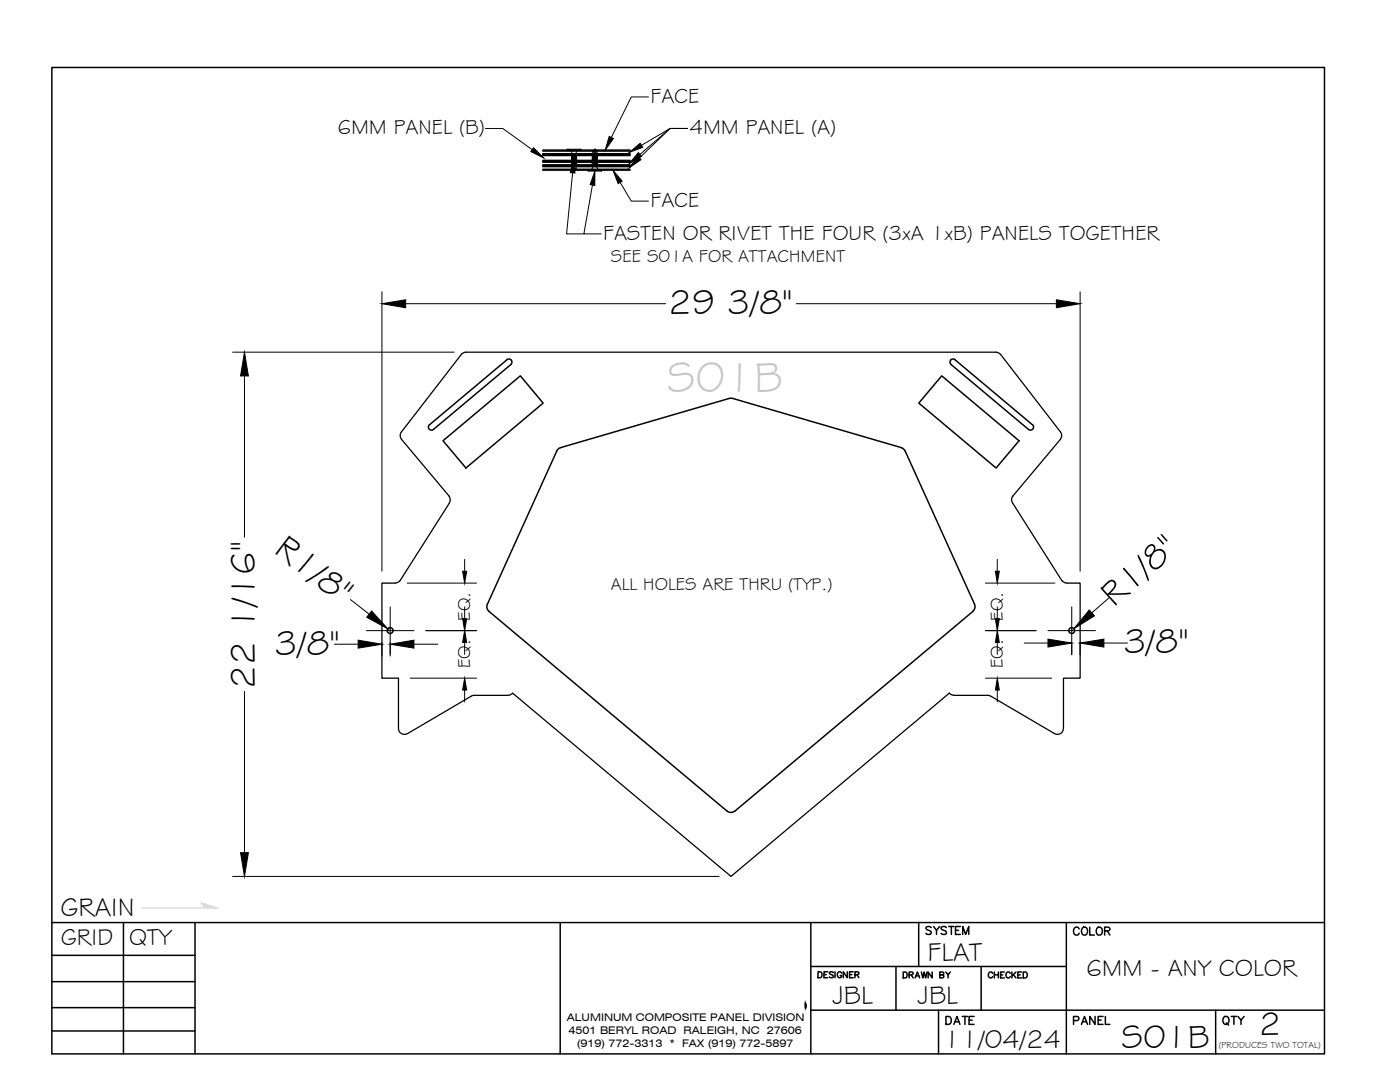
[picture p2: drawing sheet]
<svg xmlns="http://www.w3.org/2000/svg" width="279mm" height="216mm" viewBox="0 0 279 216" stroke-linecap="round" stroke-linejoin="round" font-family="sans-serif">
<!-- layer: Holes -->
<g fill="none" stroke="#000" stroke-width=".3">
<path d="M145.5 79.5h.7M145.5 79.5l-33.6 9.8-.5 .3-.3 .4-13.8 30.6a1.17 1.17 0 0 0 .3 1.4M146.2 79.5l33.7 9.8M187.9 75l15.5 12.9-4.6 5.5-15.4-13zM189.8 72.7a.62 .62 0 0 1-.1-.8 .62 .62 0 0 1 .9-.1l15.4 13M189.8 72.7l15.4 13a.62 .62 0 0 0 .9-.1 .62 .62 0 0 0-.1-.9M85.7 84.7a.62 .62 0 0 0-.1 .9 .62 .62 0 0 0 .9 .1l15.4-13a.62 .62 0 0 0 .1-.8 .62 .62 0 0 0-.9-.1l-15.4 13M88.4 87.9l15.4-12.9 4.6 5.4-15.4 13zM179.9 89.3l.4 .3 .3 .4 13.9 30.6a1.17 1.17 0 0 1-.3 1.4M97.6 122l47.5 39.8a1.17 1.17 0 0 0 1.5 0l47.6-39.8"/>
<circle cx="77.9" cy="125.8" r=".58"/>
<circle cx="213.9" cy="125.8" r=".58"/>
</g>
<!-- layer: Blue -->
<g fill="none" stroke="#000" stroke-width=".25">
<path d="M92.1 70.7l-12 15.5M198.7 70.3l.6 .1 .4 .3M198.8 70.3h-105.8l-.5 .1-.4 .3M199.7 70.7l11.9 15.5M80.1 86.2a1.17 1.17 0 0 0 0 1.5l9.5 11.3M89.6 99a1.17 1.17 0 0 1 .1 1.3M211.6 87.7l-9.4 11.3a1.18 1.18 0 0 0-.1 1.4l10 15.6 .8 .4h2.7v18.9h-3.4v10.1M211.6 86.2a1.17 1.17 0 0 1 0 1.5M89.7 100.4l-10 15.6-.8 .3-2.7 .1v18.9h3.3v10.1M101.4 138.7l-7.2 .1-12.9 7.6M102.3 138.3l-.4 .3-.5 .1M102.3 138.3l43.6 36.6 43.5-36.6 1 .4"/>
<path d="M190.4 138.7l7.1 .1 13 7.6a1.18 1.18 0 0 0 1.7-1M79.5 145.4a1.17 1.17 0 0 0 1.8 1"/>
</g>
<!-- layer: Dim -->
<g fill="none" stroke="#000" stroke-width=".2">
<path d="M129.4 19.3h-3.4l-4 8.1M96.9 25.6h3.4l5.9 4.3M114.3 34.5l-1.2 12.2h3.4M118.2 36.9l-1.7 9.8h3.5M123.8 36.4l2.2 3.7h3.4M137.2 25.6h-3.5l-5.7 3.4M137.2 25.6h-3.5l-6 5.2M137.2 25.6h-3.5l-6.1 5.9M76.2 58.2v55.8M215.6 58.2v55.8M46.4 70.3h44.2M48.8 75v32.2"/>
<path d="M81 60.6h51.8M158.9 60.6h51.9M69.9 119.6l3.8 3M81.3 116.4h13.8M92.7 111.6v2.4M196.7 116.4h13.8M199 111.6v2.4M221.4 119.2l-3.5 3.1M48.8 138v32.1M66.7 128.5h4.8M73.1 125.8h9.5M76.2 128.2v2.7"/>
<path d="M77.9 125.2l-.5 .3M77.9 121.1v9.8M81.9 135.3h13.2M82.6 128.5h4.8M85 125.8h10.1M92.7 121.1v2.4M92.7 128.2v2.4M92.7 137.7v2.4M196.7 125.8h10.1M196.7 135.3h13.2M199 121.1v2.4M199 128.2v2.4"/>
<path d="M199 137.7v2.4M204.4 128.3h4.7M209.1 125.8h9.5M213.9 121.1v9.6M215.6 128.2v2.5M220.3 128.3h4.7M46.4 174.9h97.1"/>
</g>
<g fill="#000" stroke="#000" stroke-width=".2">
<path d="M106.5 29.5l2 2-2.6-1.3zM114.6 31.7l.1 2.8-.9-.1zM118.7 34.1v2.9l-.9-.2zM121.6 27.2l.8 .4-1.6 2.4zM122.3 34l1.9 2.2-.8 .4zM127.3 31.2l.6 .7-2.3 1.6zM127.4 30.5l.6 .7-2.4 1.4zM125.6 30.4l2.2-1.8 .4 .8zM76.2 60.6l4.8-.8v1.6zM210.8 59.8l4.8 .8-4.8 .8zM48.8 70.3l.8 4.7h-1.6zM92.3 114h.8l-.4 2.4z"/>
<path d="M198.6 114h.8l-.4 2.4zM71.5 127.7l4.7 .8-4.7 .8zM74.2 121.9l3.2 3.6-4.2-2.3zM77.9 128.5l4.7-.8v1.6zM92.7 125.8l.4 2.4h-.8zM92.3 123.5h.8l-.4 2.3zM92.7 135.3l.4 2.4h-.8zM199 125.8l.4 2.4h-.8zM198.6 123.5h.8l-.4 2.3zM199 135.3l.4 2.4h-.8zM209.1 127.5l4.8 .8-4.8 .8zM217.4 121.7l1 1.2-4.1 2.5z"/>
<path d="M215.6 128.3l4.7-.8v1.6zM48 170.1h1.6l-.8 4.8z"/>
</g>
<!-- layer: Fastener -->
<g fill="none" stroke="#000" stroke-width=".2">
<path d="M113.2 29.8v.2M113.2 29.8h2.7M113.4 30l.5 .2 .2 .3v3.3l.5 .4-.6-1.6 1 .1M114 31.8h1.1M114 32l1.1 .1zM114 31.9h1.1zM114 32.4h1zM114 31.4l1.1 .1zM114 31.5l1.1 .1zM114 31.6l1.1 .1M114 32.6l1.1 .1M114 32.5l1.1 .1z"/>
<path d="M114 32.5l1.1 .1M114 32.4h1.1M114 32.2l1.1 .1M114 32.1l1.1 .1M114 32l1.1 .1M114 31.9h1.1M114 30.8h1.1M114 30.9h1.1M114 31l1.1 .1M114 31.1l1.1 .1-.9-.1M114 31.2l1.1 .1M114 31.5l1.1 .1"/>
<path d="M114.2 32.3l-.2-.1 1.1 .1h-.1M114.2 32.1h-.2h.2M114.2 31.3l-.2-.1 1.1 .1h-.1M114.2 30.9h.9zM114.2 31h-.2l1.1 .1h-.1M114.2 31.1h-.2l.2 .1M114.2 31.4h-.2h.2M114.2 30.8h-.2h1.1M114.2 30.9h-.2h.2M114.2 32.1l.8 .1M114.2 31.4h.8M114.2 32.7l.8 .1h-.8"/>
<path d="M114.6 30.7h.5zM114.6 30.7h.5M114.6 33.5v.7l.4-.4M114.7 33.5l.3 .2v-.2M115 32.4h.1h-.1M115 32.7h.1h-.1M115 32.2h.1h-.1M115 31.4l.1 .1h-.1M115 32.7l-.8-.1 .4 .9M115 30.7v3.1M115 30.8h.1M115.7 30a.71 .71 0 0 0-.7 .7"/>
<path d="M115.9 29.8v.2h-2.7M117.3 34h2.8l-2.7 .1zM118.2 31.9h1.1zM118.2 31.8h.9zM118.2 32h.9zM118.2 32.6l1.1-.1zM118.2 32.3l1.1-.1zM118.2 32.7l1.1-.1zM118.2 33.2l1.1-.1zM118.2 32.9h1.1zM118.3 30.2v3.2l-.2 .3-.5 .3M118.3 31.5l1-.2z"/>
<path d="M118.3 31.7h-.1h.1M118.3 32.4l1-.1zM118.3 32.5l-.1 .1h.1M118.3 32.4h-.1h.1M118.3 33h-.1h1.1h-1.1M118.4 31.2l.7-.1-.8 .1M118.4 30l-.1 .2M118.4 30l.3-.3-.4 1.3M118.8 30.4l-.5 .9M118.8 33.2l-.1 .1h.1M118.8 33.3l.5-.1zM118.8 30.4v.1"/>
<path d="M119 30l.1 .2M119 30l-.3-.3v.7M119.1 30.4v-.2l-.3 .2M119.1 30.2v3a.71 .71 0 0 0 .7 .8M119.1 31.5h.2h-.2M119.1 31.6h.2l-1 .1M119.1 31.7h.2l-.2 .1M119.1 32h.2h-.2M119.1 31.5l-.9 .1 .1-.1M119.1 32.5h.2h-.2M119.1 32.5l-.8 .1M119.3 32.1l-1.1 .1"/>
<path d="M119.3 31.2l-1.1 .1h.1M119.3 32.7l-1.1 .1h.1M119.3 31.2l-1.1 .1M119.3 31.2l-1 .1M119.3 31.3l-1.1 .1 .1 .1M119.3 31.5l-1.1 .1M119.3 31.6l-1.1 .1M119.3 31.7l-1.1 .1M119.3 31.9h-1.1M119.3 32h-1.1M119.3 33.1l-1.1 .1M119.3 32.9h-1.1"/>
<path d="M119.3 32.7l-1.1 .1M119.3 32.6l-1.1 .1M119.3 32.2l-1.1 .1M119.3 32.3l-1.1 .1M119.3 32.7h-.2M119.3 33.2l-.6 .1"/>
</g>
<!-- layer: 4mm Panel -->
<g fill="none" stroke="#000" stroke-width=".3">
<path d="M108.3 32.2h17.4M108.3 30.8h17.4M108.3 31h17.4M108.3 32h17.4M108.3 30h17.4M108.3 30.1h17.4M108.3 30.7h17.4M108.3 33.1h17.4M108.3 33.3h17.4M108.3 33.8h17.4M108.3 34h17.4M108.3 32.4h17.4"/>
<path d="M108.3 32.9h17.4"/>
</g>
<!-- layer: 0 -->
<g fill="none" stroke="#000" stroke-width=".3">
<path d="M10.4 13.5h253.9v196.8h-253.9zM10.4 184.1h253.9M10.4 190.6h28.5M10.4 195.9h28.5M24.6 184.1v26.2M38.9 184.1v26.2M111.8 184.1v26.2M161.8 192.8h51M161.8 184.1v26.2M163.3 193.9h.4a.64 .64 0 0 1 .4 .6 .64 .64 0 0 1-.4 .6h-.4zM164.4 194.5h.5M165.2 193.9h-.8v1.2h.8"/>
<path d="M166.3 194.1l-.3-.2-.5 .2 .1 .3 .7 .2-.1 .5h-.4l-.3-.2M166.6 193.9v1.2M168 194.2a.44 .44 0 0 0-.5-.3 .44 .44 0 0 0-.4 .5v.2a.42 .42 0 0 0 .4 .5 .42 .42 0 0 0 .5-.5h-.3M169.1 193.9v1.2l-.8-1.2v1.2M169.5 194.5h.5M170.3 193.9h-.8v1.2h.8M170.6 194.5l.7-.1 .1-.4-.8-.1v1.2M171 194.5l.4 .6M178.8 192.9v8.7M180.3 194h.4a.64 .64 0 0 1 .4 .5 .64 .64 0 0 1-.4 .6h-.4zM181.4 194.5h.7l.1-.4-.8-.1v1.1M181.8 194.5l.4 .6"/>
<path d="M182.6 195.1l.5-1.1 .4 1.1M182.8 194.7h.6M183.3 184.1v8.7M183.9 194l.3 1.1 .2-1.1 .3 1.1 .3-1.1M186 194v1.1l-.8-1.1v1.1M187.6 194.5h.6l.1-.4-.7-.1v1.1l.7-.1 .1-.3-.3-.2M188.8 194l.4 .5 .5-.5M189.2 194.5v.6M195.8 192.9v8.7M198.1 194.2a.44 .44 0 0 0-.5-.3 .44 .44 0 0 0-.3 .5v.3a.44 .44 0 0 0 .3 .4 .44 .44 0 0 0 .5-.2M198.4 194v1.1M198.4 194.5h.8"/>
<path d="M199.2 194v1.1M199.7 194.5h.4M200.4 194h-.7v1.1h.7M201.6 194.2a.44 .44 0 0 0-.5-.3 .44 .44 0 0 0-.3 .5v.3a.44 .44 0 0 0 .3 .4 .44 .44 0 0 0 .5-.2M202 194v1.1M202.2 194.5l.6 .6M202.8 194l-.8 .7M203.1 194.5h.5M203.9 194h-.8v1.1h.8M204.2 194h.4a.63 .63 0 0 1 .4 .5 .63 .63 0 0 1-.4 .6h-.4zM212.8 184.1v26.2M10.4 201.1h28.5"/>
<path d="M10.4 205.7h28.5M160.7 200.2v.9M161.8 201.6h102.5M187.3 201.6v8.7M242.6 201.6v8.7"/>
</g>
<g fill="#000" stroke="#000" stroke-width=".2">
<path d="M160.7 200.2l.1 .2zM160.7 200.7l.1 .2z"/>
<path d="M160.7 200.7l.1 .2zM160.7 200.9v.2z"/>
<path d="M160.7 200.4l.1 .3zM160.7 200.4l.1 .3z"/>
</g>
<!-- layer: Arrow -->
<path d="M40.7 181.2l-.2-.6-.3-.4 3.1 1h-15" fill="none" stroke="#d9d9d9" stroke-width=".25"/>
<g fill="#d9d9d9" stroke="#d9d9d9" stroke-width=".2">
<path d="M40.2 180.2l.5 .2z"/>
<path d="M40.4 180.4l.9 .2zM40.4 180.4l.9 .2h-.8z"/>
<path d="M40.5 180.6l1.4 .1-.6-.1zM40.5 180.6l1.4 .1h-1.3z"/>
<path d="M40.6 180.7l2 .3-.7-.3zM40.6 180.7l2 .3h-1.9z"/>
<path d="M40.7 181l2.6 .2-.7-.2zM40.7 181l2.6 .2h-2.6z"/>
</g>
<text font-size="8.8" fill="#cfc4b8" x="133.1" y="78.2">S01B</text>
<g font-size="7.1">
<text x="133.4" y="62.7">29 3/8&quot;</text>
<text x="54.5" y="110.1" transform="rotate(38 54.5 110.1)">R1/8&quot;</text>
<text x="222.2" y="121.2" transform="rotate(-41 222.2 121.2)">R1/8&quot;</text>
<text x="54.8" y="130.6">3/8&quot;</text>
<text x="224.2" y="130.4">3/8&quot;</text>
<text x="50.8" y="137.5" transform="rotate(-90 50.8 137.5)">22 1/16&quot;</text>
</g>
<g font-size="6.7">
<text x="223.8" y="209.1">S01B</text>
<text x="251.2" y="206.6">2</text>
</g>
<g font-size="5.3">
<text x="12.1" y="182.7">GRAIN</text>
<text x="185.1" y="191.7">FLAT</text>
<text x="166.1" y="200.4">JBL</text>
<text x="183.1" y="200.4">JBL</text>
<text x="188.3" y="209.1">11/04/24</text>
</g>
<g font-size="4.9">
<text x="188" y="205.7">DATE</text>
<text x="213.4" y="205.7">PANEL</text>
<text x="243.1" y="205.7">QTY</text>
</g>
<g font-size="4.8">
<text x="12.1" y="188.6">GRID QTY</text>
<text x="216.8" y="194.8">6MM - ANY COLOR</text>
</g>
<g font-size="4.4">
<text x="183.8" y="187.7">SYSTEM</text>
<text x="213.4" y="187.7">COLOR</text>
</g>
<g font-size="4.2">
<text x="129.8" y="20.5">FACE</text>
<text x="67.4" y="26.8">6MM PANEL (B)</text>
<text x="137.6" y="26.8">4MM PANEL (A)</text>
<text x="129.8" y="41.3">FACE</text>
<text x="120.4" y="47.8">FASTEN OR RIVET THE FOUR (3xA 1xB) PANELS TOGETHER</text>
</g>
<g font-size="3.6">
<text x="93.8" y="123.9" transform="rotate(-90 93.8 123.9)">EQ.</text>
<text x="200.2" y="123.9" transform="rotate(-90 200.2 123.9)">EQ.</text>
<text x="93.8" y="133.3" transform="rotate(-90 93.8 133.3)">EQ.</text>
<text x="200.2" y="133.3" transform="rotate(-90 200.2 133.3)">EQ.</text>
</g>
<g font-size="3.5">
<text x="121.9" y="52.3">SEE S01A FOR ATTACHMENT</text>
<text x="121.9" y="117.7">ALL HOLES ARE THRU (TYP.)</text>
</g>
<g font-size="2.1">
<text x="113.1" y="203.8">ALUMINUM COMPOSITE PANEL DIVISION</text>
<text x="113.5" y="206.3">4501 BERYL ROAD RALEIGH, NC 27606</text>
<text x="115.2" y="208.9">(919) 772-3313 * FAX (919) 772-5897</text>
</g>
<text font-size="1.8" x="243.3" y="209">(PRODUCES TWO TOTAL)</text>
</svg>
